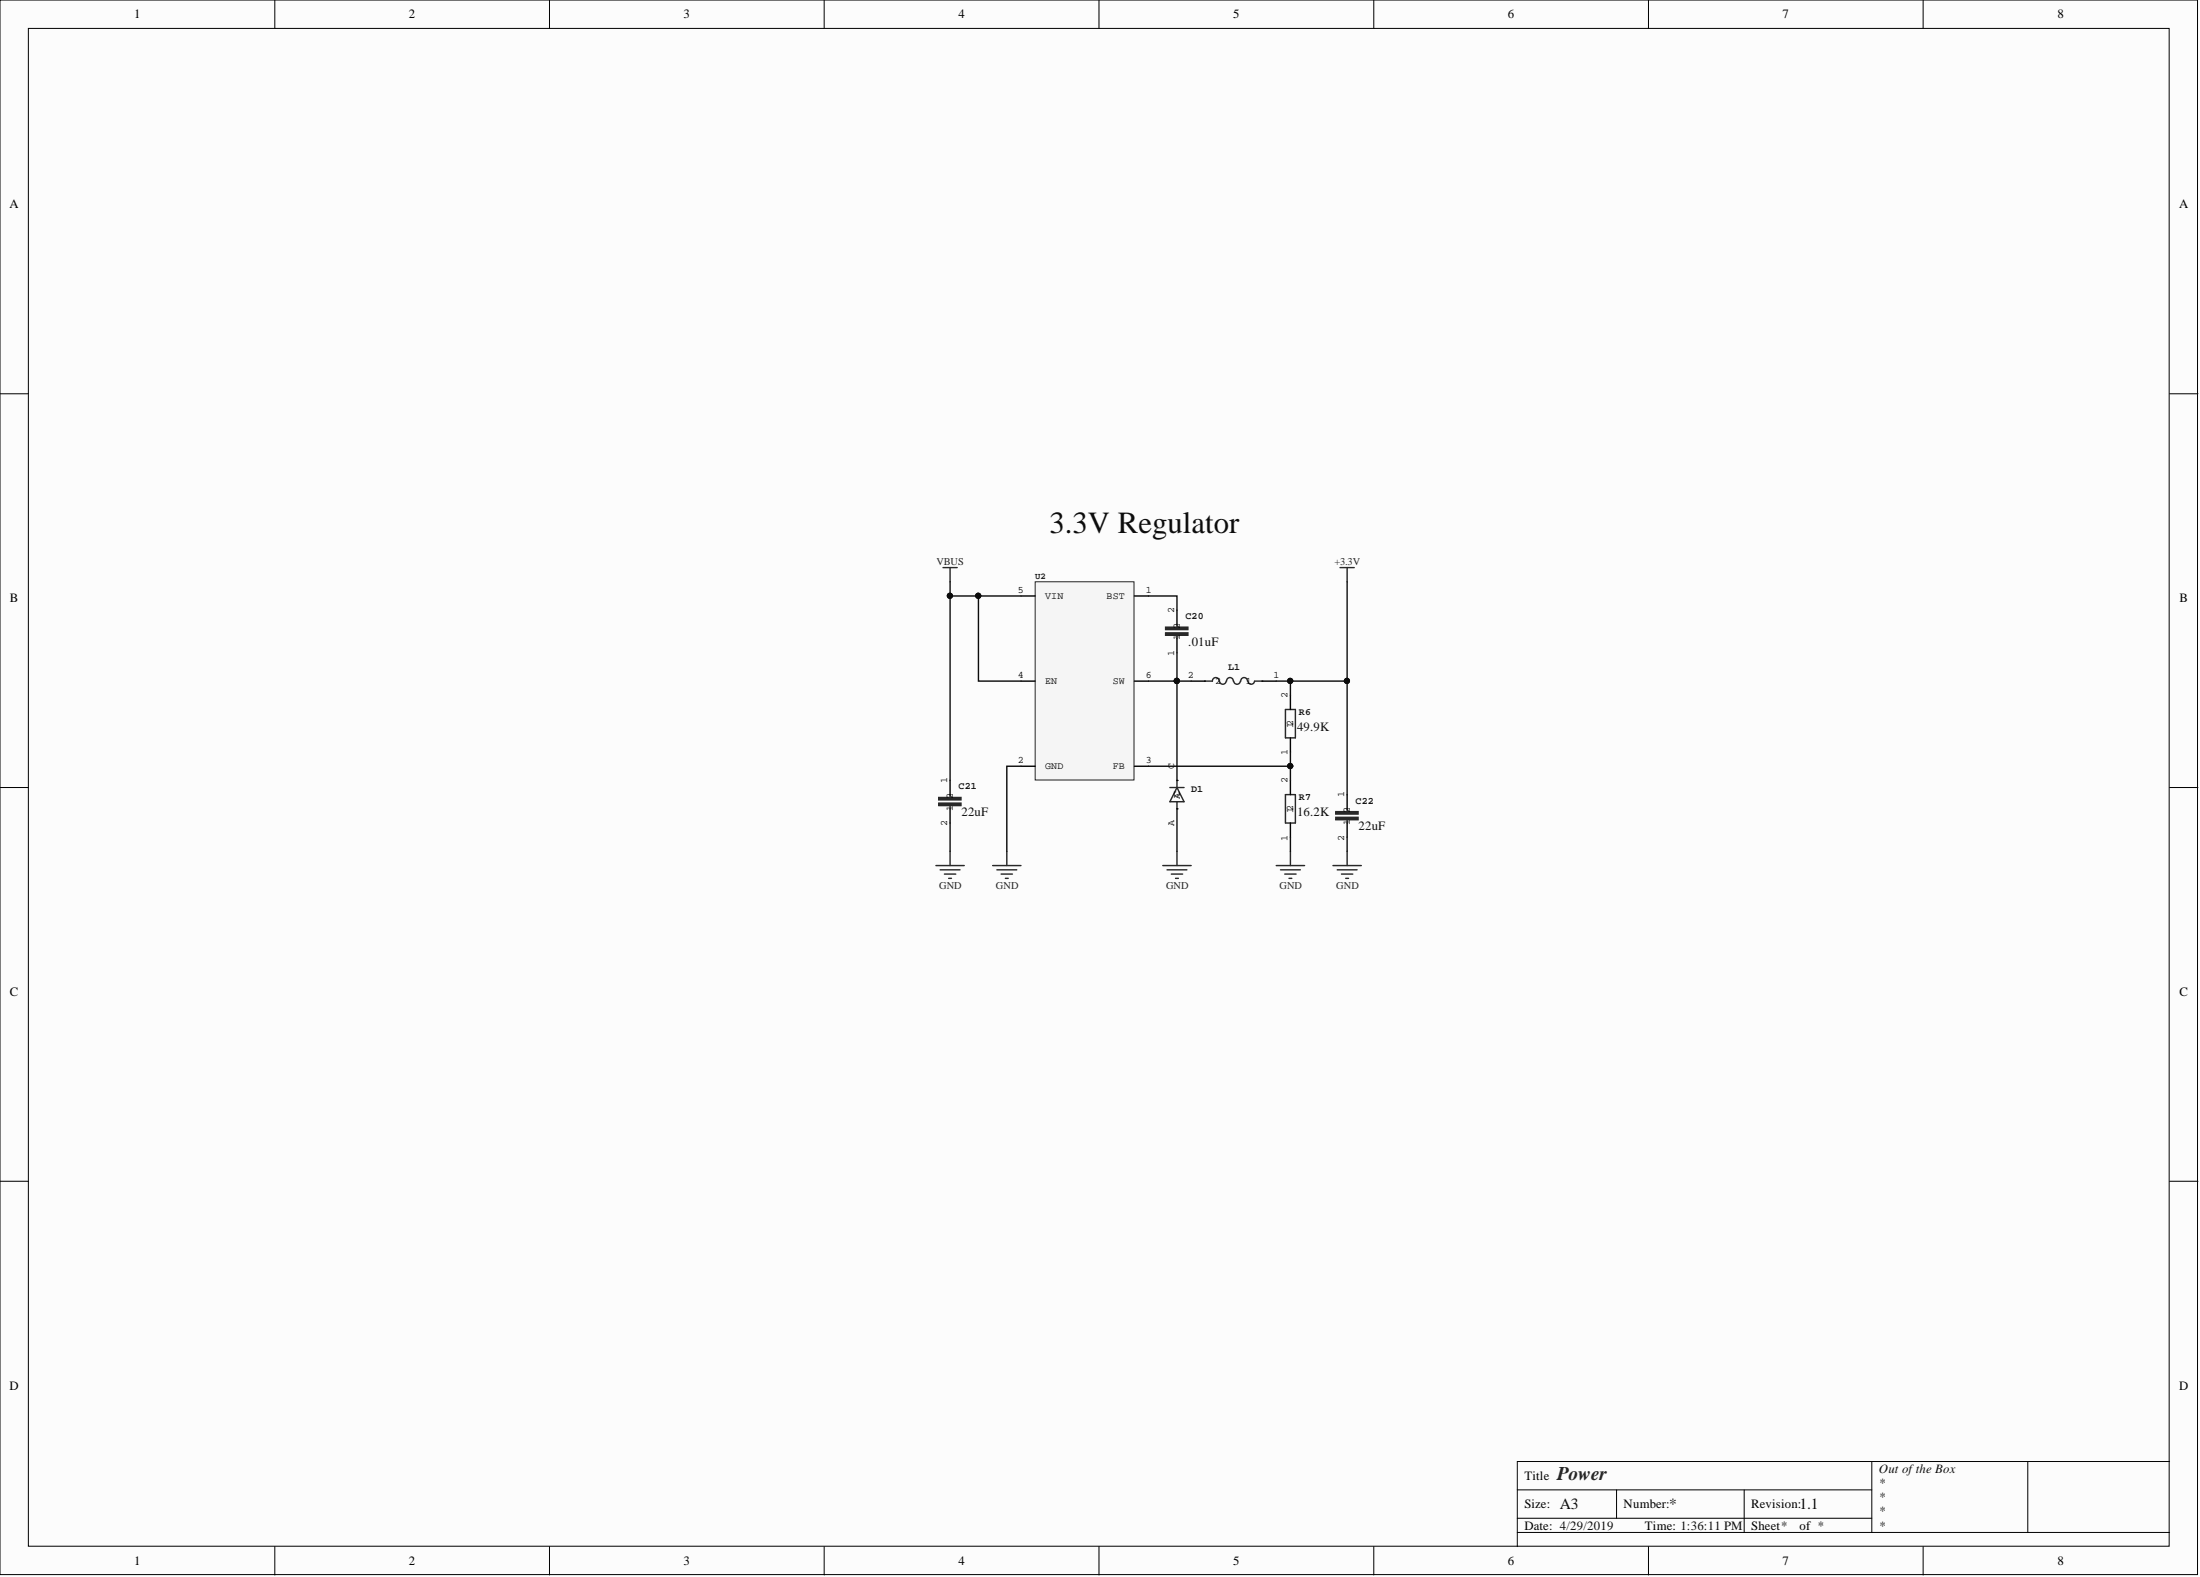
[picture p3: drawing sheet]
<svg xmlns="http://www.w3.org/2000/svg" width="393mm" height="282mm" viewBox="0 0 393 282" stroke-linecap="round" stroke-linejoin="round" font-family="sans-serif">
<g fill="#fcfcfc" stroke="#000" stroke-width=".18">
<path d="M0 0h392.9v281.4h-392.9z"/>
<path d="M5.1 5.1h382.7v271.3h-382.7z"/>
</g>
<g fill="none" stroke="#000" stroke-width=".18">
<path d="M49.1 0v5.1M98.2 0v5.1M147.4 0v5.1M196.5 0v5.1M245.6 0v5.1M294.7 0v5.1M343.8 0v5.1M0 70.4h5.1M387.9 70.4h5.1M0 140.8h5.1M387.9 140.8h5.1M0 211.1h5.1"/>
<path d="M387.9 211.1h5.1M49.1 276.4v5.1M98.2 276.4v5.1M147.4 276.4v5.1M196.5 276.4v5.1M245.6 276.4v5.1M271.3 266.3h63.4M271.3 273.9h116.6M271.3 271.4h63.4M289 266.3v5.1M294.7 276.4v5.1M311.8 266.3v7.6"/>
<path d="M334.7 261.2v12.7M343.8 276.4v5.1M362.6 261.2h-91.3v15.2M387.9 261.2h-25.3v12.7"/>
</g>
<path d="M169.9 142v.5M169.9 144.1v.5" fill="none" stroke="#262626" stroke-width=".25"/>
<g fill="#262626" stroke="#262626" stroke-width=".25">
<path d="M167.8 143.6h4v.4h-4z"/>
<path d="M167.8 142.5h4v.5h-4z"/>
</g>
<path d="M169.9 139.5v2.5M169.9 144.6v2.5" fill="none" stroke="#000" stroke-width=".25"/>
<path d="M185.1 104h17.7v35.4h-17.7z" fill="#f5f5f5" stroke="#262626" stroke-width=".18"/>
<g fill="none" stroke="#000" stroke-width=".25">
<path d="M182.5 106.5h2.6M202.8 106.5h2.6M210.4 109.1v2.5M210.4 114.1v2.6M182.5 121.7h2.6M182.5 137h2.6M202.8 121.7h2.6M202.8 137h2.6M210.4 139.5h.1M213 121.7h2.5M225.6 121.7h2.6M230.7 124.3v2.5"/>
<path d="M230.7 131.9v2.5M230.7 139.5v2.5M210.4 144.6h.1M230.7 147.1v2.5M240.9 142v2.6M240.9 147.1v2.5"/>
</g>
<g fill="none" stroke="#262626" stroke-width=".25">
<path d="M168.6 101.5h2.5M169.9 101.5v2.5M210.4 111.6v.5M210.4 113.6v.5M239.6 101.5h2.5M240.9 101.5v2.5M210.4 139.5v1.3M218 121.7a.6 .6 0 0 0-.6-.6 .6 .6 0 0 0-.6 .6h-1.4M219.2 121.7a.6 .6 0 0 1-.6 .6 .6 .6 0 0 1-.6-.6M220.5 121.7a.6 .6 0 0 0-.6-.6 .6 .6 0 0 0-.6 .6M221.8 121.7a.6 .6 0 0 1-.6 .6 .6 .6 0 0 1-.6-.6M223 121.7a.6 .6 0 0 0-.6-.6 .6 .6 0 0 0-.6 .6"/>
<path d="M224.3 121.7a.6 .6 0 0 1-.6 .6 .6 .6 0 0 1-.6-.6M224.4 121.7h1.4M229.8 126.8h1.8v5.1h-1.8zM167.3 154.7h5.1M168.1 155.5h3.5M168.9 156.2h2M169.6 157h.5M169.9 152.2v2.5M177.5 154.7h5M178.2 155.5h3.6M179 156.2h2M179.8 157h.5"/>
<path d="M180 152.2v2.5M207.9 154.7h5.1M208.7 155.5h3.5M209.2 140.8h2.5M209.4 156.2h2M210.2 157h.5M210.4 140.8l1.3 2.5h-2.5zM210.4 143.3v1.3M210.4 152.2v2.5M228.2 154.7h5.1M228.9 155.5h3.6M229.7 156.2h2"/>
<path d="M229.8 142h1.8v5.1h-1.8zM230.5 157h.5M230.7 152.2v2.5M238.3 154.7h5.1M239.1 155.5h3.5M239.8 156.2h2.1M240.6 157h.5M240.9 144.6v.5M240.9 146.6v.5M240.9 152.2v2.5"/>
</g>
<g fill="#262626" stroke="#262626" stroke-width=".25">
<path d="M238.8 146.1h4v.4h-4z"/>
<path d="M238.8 145.1h4v.4h-4z"/>
<path d="M208.4 113.1h4v.4h-4z"/>
<path d="M208.4 112.1h4v.4h-4z"/>
</g>
<g fill="none" stroke="#0e0e0e" stroke-width=".25">
<path d="M169.9 104v2.5M174.9 106.5v15.2h7.6M182.5 106.5h-12.6v33M205.4 106.5h5v2.6M210.4 116.7v5h2.6M240.9 104v17.7M182.5 137h-2.5v15.2M205.4 121.7h5v17.8M228.2 121.7h2.5v2.6M230.7 134.4v2.6h-25.3M230.7 121.7h10.2v20.3M230.7 137v2.5"/>
<path d="M169.9 147.1v5.1M210.4 144.6v7.6M230.7 149.6v2.6M240.9 149.6v2.6"/>
</g>
<g fill="#0e0e0e" stroke="#0e0e0e" stroke-width=".18">
<circle cx="169.8" cy="106.5" r=".47"/>
<circle cx="174.9" cy="106.5" r=".47"/>
<circle cx="210.4" cy="121.7" r=".47"/>
<circle cx="230.7" cy="121.7" r=".47"/>
<circle cx="230.7" cy="136.9" r=".47"/>
<circle cx="240.8" cy="121.7" r=".47"/>
</g>
<text font-size="5.5" fill="#0e0e0e" x="187.6" y="95.2">3.3V Regulator</text>
<text font-size="3.5" fill="#262626" x="278.4" y="264.5">Power</text>
<g font-size="2.8" fill="#0e0e0e">
<text x="278.9" y="269.8">A3</text>
<text x="298.4" y="269.8">*</text>
<text x="321.7" y="269.8">1.1</text>
</g>
<g font-size="2.3">
<text x="24" y="3.3">1</text>
<text x="73.1" y="3.3">2</text>
<text x="122.2" y="3.3">3</text>
<text x="171.4" y="3.3">4</text>
<text x="220.5" y="3.3">5</text>
<text x="269.6" y="3.3">6</text>
<text x="318.7" y="3.3">7</text>
<text x="367.9" y="3.3">8</text>
<text x="1.7" y="37.2">A</text>
<text x="389.6" y="37.2">A</text>
<text x="1.8" y="107.6">B</text>
<text x="389.7" y="107.6">B</text>
<text x="1.8" y="178">C</text>
<text x="389.7" y="178">C</text>
<text x="1.7" y="248.4">D</text>
<text x="389.6" y="248.4">D</text>
<text x="272.6" y="264.5">Title</text>
<text x="272.6" y="269.6">Size:</text>
<text x="290.3" y="269.6">Number:</text>
<text x="313.1" y="269.6">Revision:</text>
<text x="272.6" y="273.4">Date: 4/29/2019</text>
<text x="294.1" y="273.4">Time: 1:36:11 PM</text>
<text x="313.1" y="273.4">Sheet*</text>
<text x="321.7" y="273.4">of *</text>
<text x="24" y="279.7">1</text>
<text x="73.1" y="279.7">2</text>
<text x="122.2" y="279.7">3</text>
<text x="171.4" y="279.7">4</text>
<text x="220.5" y="279.7">5</text>
<text x="269.6" y="279.7">6</text>
<text x="318.7" y="279.7">7</text>
<text x="367.9" y="279.7">8</text>
</g>
<g font-size="2.3" fill="#0e0e0e">
<text x="212.5" y="115.4">.01uF</text>
<text x="231.9" y="130.6">49.9K</text>
<text x="171.9" y="145.8">22uF</text>
<text x="231.9" y="145.8">16.2K</text>
<text x="242.9" y="148.4">22uF</text>
<text x="335.9" y="263.3">Out ofthe Box</text>
<text x="335.9" y="265.8">*</text>
<text x="335.9" y="268.3">*</text>
<text x="335.9" y="270.9">*</text>
<text x="335.9" y="273.4">*</text>
</g>
<g font-size="1.9" fill="#262626">
<text x="167.4" y="101">VBUS</text>
<text x="238.6" y="101">+3.3V</text>
<text x="167.9" y="158.9">GND</text>
<text x="178.1" y="158.9">GND</text>
<text x="208.5" y="158.9">GND</text>
<text x="228.8" y="158.9">GND</text>
<text x="238.9" y="158.9">GND</text>
</g>
<g font-size="1.8">
<text x="182" y="106">5</text>
<text x="186.9" y="107">VIN</text>
<text x="197.8" y="107">BST</text>
<text x="204.9" y="106">1</text>
<text x="209.9" y="109.6" transform="rotate(-90 209.9 109.6)">2</text>
<text x="210.9" y="112.4" transform="rotate(-90 210.9 112.4)">2</text>
<text x="209.9" y="117.3" transform="rotate(-90 209.9 117.3)">1</text>
<text x="210.9" y="114.5" transform="rotate(-90 210.9 114.5)">1</text>
<text x="182" y="121.2">4</text>
<text x="186.9" y="122.2">EN</text>
<text x="198.9" y="122.2">SW</text>
<text x="204.9" y="121.2">6</text>
<text x="212.4" y="121.2">2</text>
<text x="217.3" y="122.2">2</text>
<text x="222.8" y="122.2">1</text>
<text x="227.7" y="121.2">1</text>
<text x="230.2" y="124.8" transform="rotate(-90 230.2 124.8)">2</text>
<text x="231.2" y="130.1" transform="rotate(-90 231.2 130.1)">12</text>
<text x="182" y="136.5">2</text>
<text x="186.9" y="137.5">GND</text>
<text x="198.9" y="137.5">FB</text>
<text x="204.9" y="136.5">3</text>
<text x="209.9" y="137.5" transform="rotate(-90 209.9 137.5)">C</text>
<text x="230.2" y="135" transform="rotate(-90 230.2 135)">1</text>
<text x="169.4" y="140" transform="rotate(-90 169.4 140)">1</text>
<text x="170.4" y="142.8" transform="rotate(-90 170.4 142.8)">2</text>
<text x="210.9" y="142.8" transform="rotate(-90 210.9 142.8)">AC</text>
<text x="230.2" y="140" transform="rotate(-90 230.2 140)">2</text>
<text x="240.4" y="142.5" transform="rotate(-90 240.4 142.5)">1</text>
<text x="169.4" y="147.7" transform="rotate(-90 169.4 147.7)">2</text>
<text x="170.4" y="144.9" transform="rotate(-90 170.4 144.9)">1</text>
<text x="209.9" y="147.7" transform="rotate(-90 209.9 147.7)">A</text>
<text x="231.2" y="145.3" transform="rotate(-90 231.2 145.3)">12</text>
<text x="241.4" y="147.4" transform="rotate(-90 241.4 147.4)">1</text>
<text x="241.4" y="145.3" transform="rotate(-90 241.4 145.3)">2</text>
<text x="230.2" y="150.2" transform="rotate(-90 230.2 150.2)">1</text>
<text x="240.4" y="150.2" transform="rotate(-90 240.4 150.2)">2</text>
</g>
<g font-size="1.8" fill="#0e0e0e">
<text x="212" y="110.7">C20</text>
<text x="219.6" y="119.7">L1</text>
<text x="232.2" y="127.8">R6</text>
<text x="171.4" y="141.1">C21</text>
<text x="213" y="141.5">D1</text>
<text x="232.2" y="143">R7</text>
<text x="242.4" y="143.6">C22</text>
</g>
<text font-size="1.6" fill="#0e0e0e" x="185.1" y="103.5">U2</text>
</svg>
